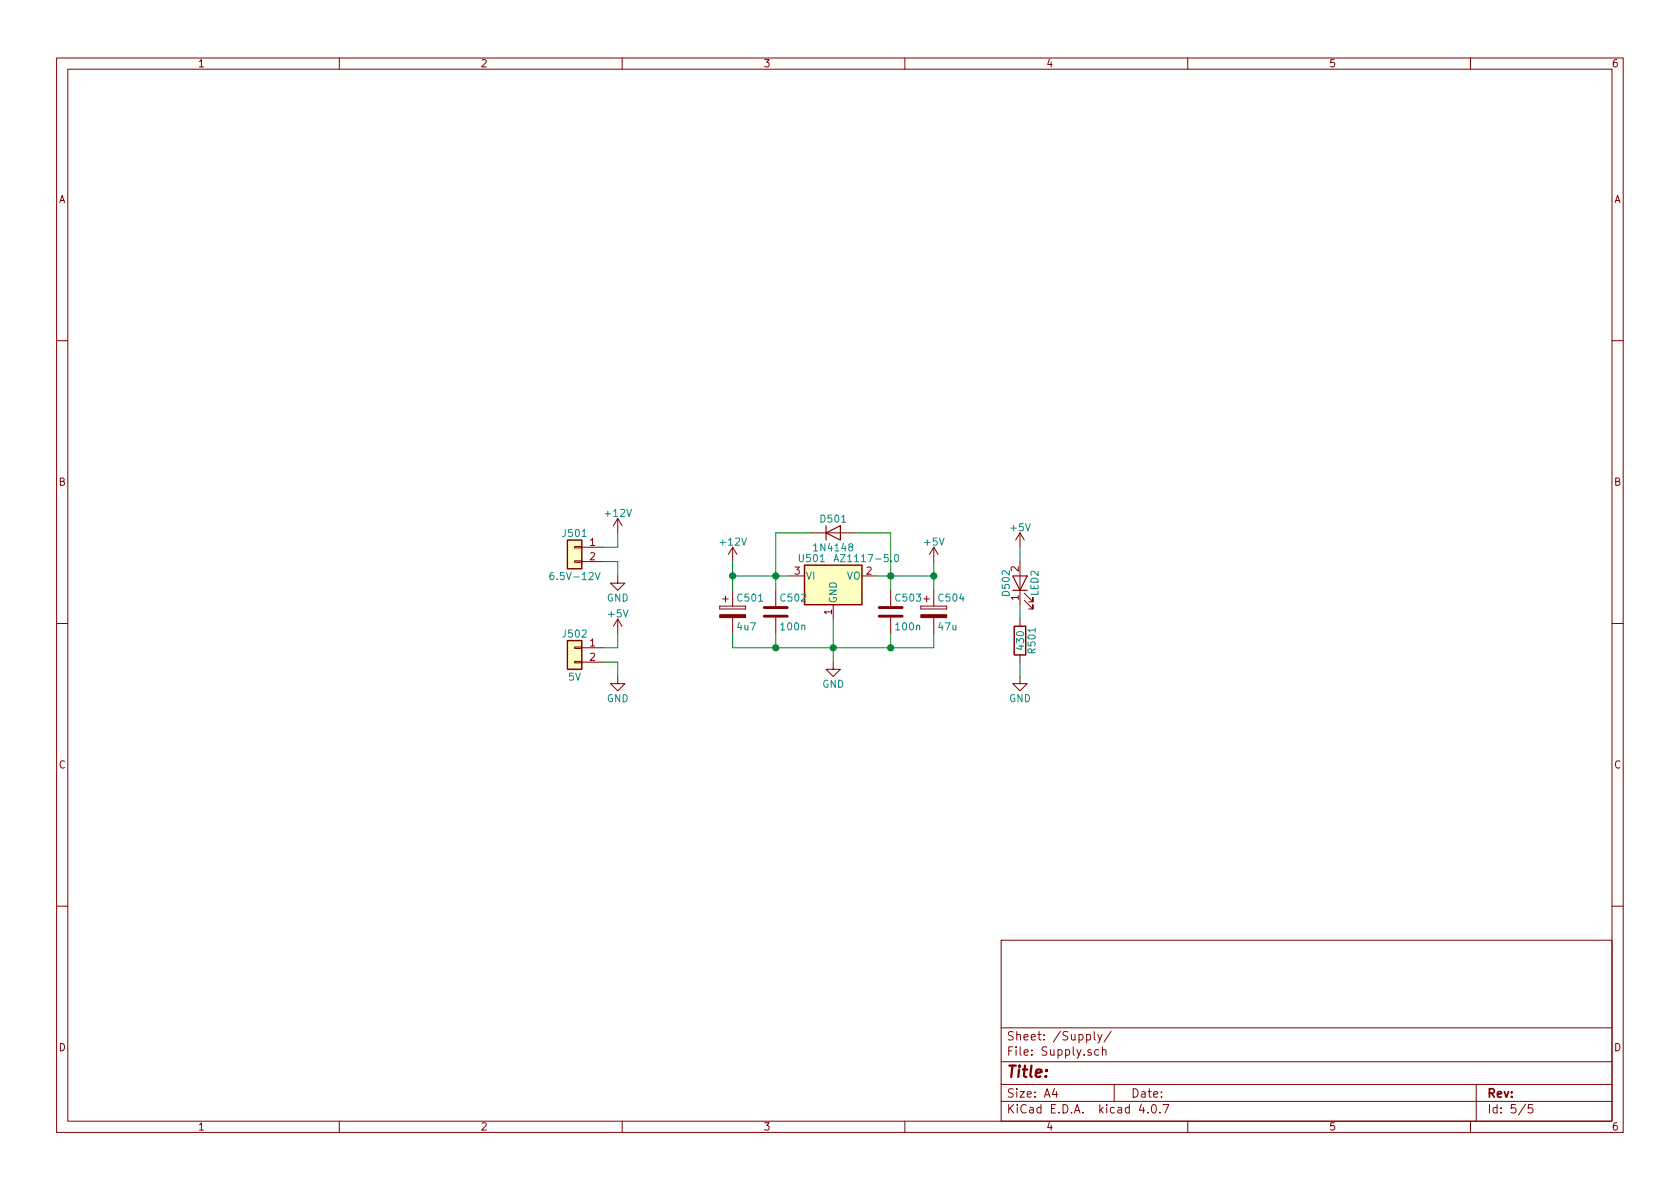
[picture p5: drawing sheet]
EESchema Schematic File Version 2
LIBS:power
LIBS:device
LIBS:transistors
LIBS:conn
LIBS:linear
LIBS:regul
LIBS:74xx
LIBS:cmos4000
LIBS:adc-dac
LIBS:memory
LIBS:xilinx
LIBS:microcontrollers
LIBS:dsp
LIBS:microchip
LIBS:analog_switches
LIBS:motorola
LIBS:texas
LIBS:intel
LIBS:audio
LIBS:interface
LIBS:digital-audio
LIBS:philips
LIBS:display
LIBS:cypress
LIBS:siliconi
LIBS:opto
LIBS:atmel
LIBS:contrib
LIBS:valves
LIBS:ledbox-newsymbols
LIBS:switches
LIBS:ledbox-cache
EELAYER 25 0
EELAYER END
$Descr A4 11693 8268
encoding utf-8
Sheet 5 5
Title ""
Date ""
Rev ""
Comp ""
Comment1 ""
Comment2 ""
Comment3 ""
Comment4 ""
$EndDescr
$Comp
L CP C501
U 1 1
P 5100 4250
F 0 "C501" H 5125 4350 50  0000 L CNN
F 1 "4u7" H 5125 4150 50  0000 L CNN
F 2 "Capacitors_THT:CP_Radial_D5.0mm_P2.00mm" H 5138 4100 50  0001 C CNN
F 3 "" H 5100 4250 50  0001 C CNN
	1    5100 4250
	1    0    0    -1  
$EndComp
$Comp
L Conn_01x02 J502
U 1 1
P 4000 4500
F 0 "J502" H 4000 4600 50  0000 C CNN
F 1 "5V" H 4000 4300 50  0000 C CNN
F 2 "Connectors_Terminal_Blocks:TerminalBlock_Pheonix_MKDS1.5-2pol" H 4000 4500 50  0001 C CNN
F 3 "" H 4000 4500 50  0001 C CNN
	1    4000 4500
	-1   0    0    -1  
$EndComp
$Comp
L Conn_01x02 J501
U 1 1
P 4000 3800
F 0 "J501" H 4000 3900 50  0000 C CNN
F 1 "6.5V-12V" H 4000 3600 50  0000 C CNN
F 2 "Connectors_Terminal_Blocks:TerminalBlock_Pheonix_MKDS1.5-2pol" H 4000 3800 50  0001 C CNN
F 3 "" H 4000 3800 50  0001 C CNN
	1    4000 3800
	-1   0    0    -1  
$EndComp
$Comp
L +12V #PWR050
U 1 1
P 4300 3700
F 0 "#PWR050" H 4300 3550 50  0001 C CNN
F 1 "+12V" H 4300 3840 50  0000 C CNN
F 2 "" H 4300 3700 50  0001 C CNN
F 3 "" H 4300 3700 50  0001 C CNN
	1    4300 3700
	1    0    0    -1  
$EndComp
$Comp
L GND #PWR051
U 1 1
P 4300 4000
F 0 "#PWR051" H 4300 3750 50  0001 C CNN
F 1 "GND" H 4300 3850 50  0000 C CNN
F 2 "" H 4300 4000 50  0001 C CNN
F 3 "" H 4300 4000 50  0001 C CNN
	1    4300 4000
	1    0    0    -1  
$EndComp
$Comp
L GND #PWR052
U 1 1
P 4300 4700
F 0 "#PWR052" H 4300 4450 50  0001 C CNN
F 1 "GND" H 4300 4550 50  0000 C CNN
F 2 "" H 4300 4700 50  0001 C CNN
F 3 "" H 4300 4700 50  0001 C CNN
	1    4300 4700
	1    0    0    -1  
$EndComp
$Comp
L +5V #PWR053
U 1 1
P 4300 4400
F 0 "#PWR053" H 4300 4250 50  0001 C CNN
F 1 "+5V" H 4300 4540 50  0000 C CNN
F 2 "" H 4300 4400 50  0001 C CNN
F 3 "" H 4300 4400 50  0001 C CNN
	1    4300 4400
	1    0    0    -1  
$EndComp
$Comp
L AZ1117-5.0 U501
U 1 1
P 5800 4000
F 0 "U501" H 5650 4125 50  0000 C CNN
F 1 "AZ1117-5.0" H 5800 4125 50  0000 L CNN
F 2 "TO_SOT_Packages_SMD:SOT-223-3Lead_TabPin2" H 5800 4250 50  0001 C CIN
F 3 "" H 5800 4000 50  0001 C CNN
	1    5800 4000
	1    0    0    -1  
$EndComp
$Comp
L CP C504
U 1 1
P 6500 4250
F 0 "C504" H 6525 4350 50  0000 L CNN
F 1 "47u" H 6525 4150 50  0000 L CNN
F 2 "Capacitors_THT:CP_Radial_D6.3mm_P2.50mm" H 6538 4100 50  0001 C CNN
F 3 "" H 6500 4250 50  0001 C CNN
	1    6500 4250
	1    0    0    -1  
$EndComp
$Comp
L C C502
U 1 1
P 5400 4250
F 0 "C502" H 5425 4350 50  0000 L CNN
F 1 "100n" H 5425 4150 50  0000 L CNN
F 2 "Capacitors_SMD:C_0805" H 5438 4100 50  0001 C CNN
F 3 "" H 5400 4250 50  0001 C CNN
	1    5400 4250
	1    0    0    -1  
$EndComp
$Comp
L C C503
U 1 1
P 6200 4250
F 0 "C503" H 6225 4350 50  0000 L CNN
F 1 "100n" H 6225 4150 50  0000 L CNN
F 2 "Capacitors_SMD:C_0805" H 6238 4100 50  0001 C CNN
F 3 "" H 6200 4250 50  0001 C CNN
	1    6200 4250
	1    0    0    -1  
$EndComp
$Comp
L +12V #PWR054
U 1 1
P 5100 3900
F 0 "#PWR054" H 5100 3750 50  0001 C CNN
F 1 "+12V" H 5100 4040 50  0000 C CNN
F 2 "" H 5100 3900 50  0001 C CNN
F 3 "" H 5100 3900 50  0001 C CNN
	1    5100 3900
	1    0    0    -1  
$EndComp
$Comp
L GND #PWR055
U 1 1
P 5800 4600
F 0 "#PWR055" H 5800 4350 50  0001 C CNN
F 1 "GND" H 5800 4450 50  0000 C CNN
F 2 "" H 5800 4600 50  0001 C CNN
F 3 "" H 5800 4600 50  0001 C CNN
	1    5800 4600
	1    0    0    -1  
$EndComp
$Comp
L +5V #PWR056
U 1 1
P 6500 3900
F 0 "#PWR056" H 6500 3750 50  0001 C CNN
F 1 "+5V" H 6500 4040 50  0000 C CNN
F 2 "" H 6500 3900 50  0001 C CNN
F 3 "" H 6500 3900 50  0001 C CNN
	1    6500 3900
	1    0    0    -1  
$EndComp
$Comp
L D D501
U 1 1
P 5800 3700
F 0 "D501" H 5800 3800 50  0000 C CNN
F 1 "1N4148" H 5800 3600 50  0000 C CNN
F 2 "Diodes_SMD:D_SOD-123" H 5800 3700 50  0001 C CNN
F 3 "" H 5800 3700 50  0001 C CNN
	1    5800 3700
	1    0    0    -1  
$EndComp
Wire Wire Line
	4200 3800 4300 3800
Wire Wire Line
	4300 3800 4300 3700
Wire Wire Line
	4200 3900 4300 3900
Wire Wire Line
	4300 3900 4300 4000
Wire Wire Line
	4200 4500 4300 4500
Wire Wire Line
	4300 4500 4300 4400
Wire Wire Line
	4200 4600 4300 4600
Wire Wire Line
	4300 4600 4300 4700
Wire Wire Line
	5100 3900 5100 4100
Wire Wire Line
	5100 4000 5500 4000
Connection ~ 5100 4000
Wire Wire Line
	5400 3700 5400 4100
Connection ~ 5400 4000
Wire Wire Line
	6100 4000 6500 4000
Wire Wire Line
	6500 3900 6500 4100
Wire Wire Line
	6200 3700 6200 4100
Connection ~ 6200 4000
Wire Wire Line
	5100 4400 5100 4500
Wire Wire Line
	5100 4500 6500 4500
Wire Wire Line
	6500 4500 6500 4400
Wire Wire Line
	6200 4400 6200 4500
Connection ~ 6200 4500
Wire Wire Line
	5800 4300 5800 4600
Connection ~ 5800 4500
Wire Wire Line
	5400 4400 5400 4500
Connection ~ 5400 4500
Connection ~ 6500 4000
Wire Wire Line
	6200 3700 5950 3700
Wire Wire Line
	5650 3700 5400 3700
$Comp
L LED D502
U 1 1
P 7100 4050
F 0 "D502" H 7100 4150 50  0000 C CNN
F 1 "LED2" H 7100 3950 50  0000 C CNN
F 2 "LEDs:LED_0805" H 7100 4050 50  0001 C CNN
F 3 "" H 7100 4050 50  0001 C CNN
	1    7100 4050
	0    -1   -1   0   
$EndComp
$Comp
L R R501
U 1 1
P 7100 4450
F 0 "R501" V 7180 4450 50  0000 C CNN
F 1 "430" V 7100 4450 50  0000 C CNN
F 2 "Resistors_SMD:R_0805" V 7030 4450 50  0001 C CNN
F 3 "" H 7100 4450 50  0001 C CNN
	1    7100 4450
	1    0    0    -1  
$EndComp
$Comp
L +5V #PWR057
U 1 1
P 7100 3800
F 0 "#PWR057" H 7100 3650 50  0001 C CNN
F 1 "+5V" H 7100 3940 50  0000 C CNN
F 2 "" H 7100 3800 50  0001 C CNN
F 3 "" H 7100 3800 50  0001 C CNN
	1    7100 3800
	1    0    0    -1  
$EndComp
Wire Wire Line
	7100 3800 7100 3900
Wire Wire Line
	7100 4200 7100 4300
$Comp
L GND #PWR058
U 1 1
P 7100 4700
F 0 "#PWR058" H 7100 4450 50  0001 C CNN
F 1 "GND" H 7100 4550 50  0000 C CNN
F 2 "" H 7100 4700 50  0001 C CNN
F 3 "" H 7100 4700 50  0001 C CNN
	1    7100 4700
	1    0    0    -1  
$EndComp
Wire Wire Line
	7100 4700 7100 4600
$EndSCHEMATC
